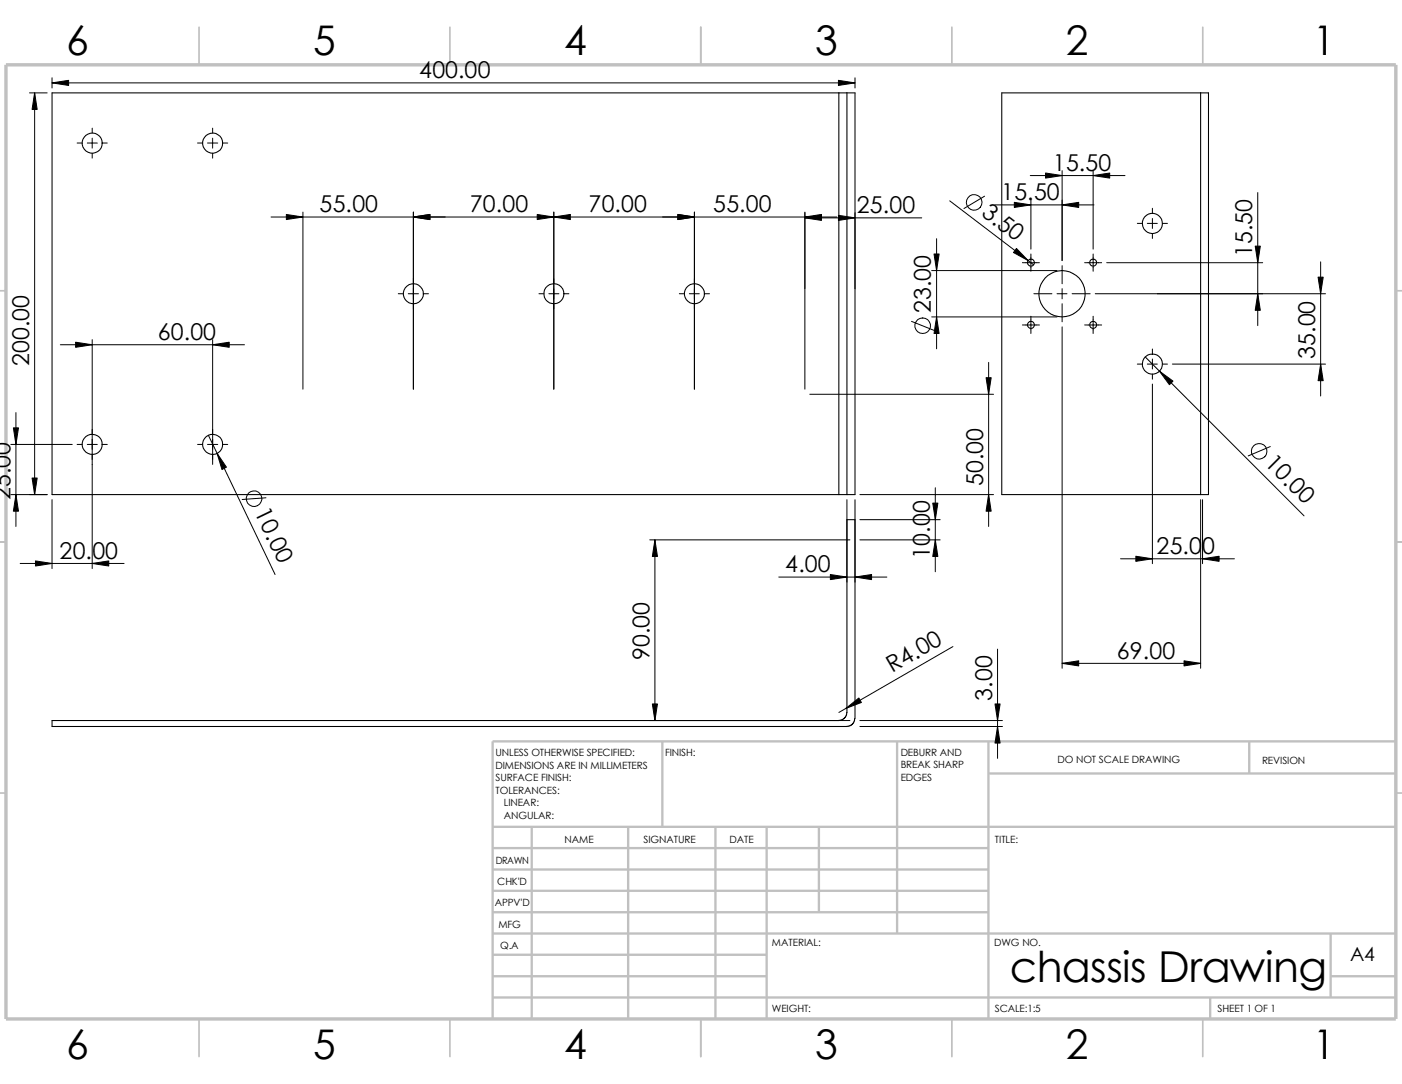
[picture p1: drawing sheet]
<svg xmlns="http://www.w3.org/2000/svg" width="279mm" height="216mm" viewBox="0 0 279 216" stroke-linecap="round" stroke-linejoin="round" font-family="sans-serif">
<g fill="none" stroke="#c0c0c0" stroke-width=".34">
<path d="M39.7 5.4v7.5M89.7 5.4v7.5M139.7 5.4v7.5M189.7 5.4v7.5M239.7 5.4v7.5M-.1 57.9h1.3M278.2 57.9h1.2M-.1 107.9h1.3M278.2 107.9h1.2M-.1 157.9h1.3M278.2 157.9h1.2M39.7 202.9v7.5"/>
<path d="M89.7 202.9v7.5M139.7 202.9v7.5M189.7 202.9v7.5M239.7 202.9v7.5"/>
</g>
<g fill="none" stroke="#c0c0c0" stroke-width=".47">
<path d="M132 147.7v17M178.8 147.7v38.2M197 147.7v55.2M197 154.1h81.2M249 147.7v6.4M278.2 147.7h-180v55.2M98.2 164.7h180M98.2 177.4h98.8M98.2 173.2h98.8M98.2 168.9h98.8M106 164.7v38.2M125.2 164.7v38.2"/>
<path d="M142.6 164.7v38.2M152.8 164.7v38.2M163.2 164.7v17M98.2 198.7h180M98.2 181.7h98.8M98.2 194.4h54.6M98.2 190.2h54.6M98.2 185.9h180M241.2 198.7v4.2M265.2 194.4h13M265.2 185.9v12.8"/>
</g>
<path d="M1.2 12.9h277v190h-277z" fill="none" stroke="#c0c0c0" stroke-width=".68" stroke-linecap="butt"/>
<g fill="none" stroke="#000" stroke-width=".21">
<path d="M167.2 18.5h1.6M167.2 18.5h-156.8v80h156.8M167.2 18.5v80M168.8 18.5h1.6v80h-1.6M168.8 18.5v80M239.3 18.5h1.5v80h-1.5M239.3 18.5v80M239.3 18.5h-39.7v80h39.7M167.2 98.5h1.6M170.3 143.1l-.1 .6-.4 .6-1 .4h-158.4v-1.2h157.1l.9-.6 .4-1v-38.4h1.6v39.6"/>
<circle cx="18.4" cy="28.5" r="1.99"/>
<circle cx="42.4" cy="28.5" r="1.99"/>
<circle cx="82.4" cy="58.5" r="1.99"/>
<circle cx="110.4" cy="58.5" r="2.01"/>
<circle cx="138.4" cy="58.5" r="1.99"/>
<circle cx="205.5" cy="52.3" r=".7"/>
<circle cx="211.7" cy="58.5" r="4.6"/>
<circle cx="217.9" cy="52.3" r=".7"/>
<circle cx="229.7" cy="44.5" r="2.02"/>
<circle cx="205.5" cy="64.7" r=".7"/>
<circle cx="217.9" cy="64.7" r=".7"/>
<circle cx="229.6" cy="72.5" r="1.99"/>
<circle cx="18.4" cy="88.5" r="1.99"/>
<circle cx="42.4" cy="88.5" r="1.99"/>
</g>
<g fill="none" stroke="#000" stroke-width=".2">
<path d="M5.9 18.5h3.5M6.9 18.5v80M10.4 15.5v2M10.4 16.5h160M170.4 15.5v2M15.4 28.5h1M17.4 28.5h2M18.4 25.5v1M18.4 27.5v2M18.4 30.5v1M20.4 28.5h1M39.4 28.5h1"/>
<path d="M41.4 28.5h2M42.4 25.5v1M42.4 27.5v2M42.4 30.5v1M44.4 28.5h1M196.2 39.1l-4.1 2.4M205.3 35h18.9M205.4 39.8v9.8M211.7 34v17.9M217.8 34v15.6M250.7 38.4v26.5M54 43.2h112.8"/>
<path d="M60.4 42.2v35.3M79.4 58.5h1M81.4 58.5h2M82.4 42.2v35.3M84.4 58.5h1M107.4 58.5h1M109.4 58.5h2M110.4 42.2v35.3M112.4 58.5h1M135.4 58.5h1M137.4 58.5h2M138.4 42.2v35.3"/>
<path d="M140.4 58.5h1M160.4 42.2v35.3M160.4 43.4h23.3M170.4 42.4v15.1M185.7 53.9h25M186.6 47.5v22M189.3 40l16.7 12.7M198.2 40.8h19.8M203.8 52.3h3.3M205.4 50.6v3.4M206 58.5h3.6M210.7 58.5h1.9"/>
<path d="M211.7 52.9v3.6M211.7 57.5v2M213.7 58.5h3.6M216.2 52.3h3.3M217.8 50.6v3.4M218.3 58.5h45.9M220.6 52.3h31M226.7 44.5h1M228.6 44.5h2M229.7 41.5v1M229.7 43.5v2M229.7 46.5v1"/>
<path d="M231.6 44.5h1.1M263.2 52.2v26.7M12 68.7h36.7M18.4 67.6v45.6M42.4 67.6v24.9M161.4 78.5h36.6M181.7 64l4.4 1.8M185.7 63.1h25M197 72.2v32.7M203.8 64.7h3.3M205.4 63v3.4M211.7 60.5v3.6"/>
<path d="M211.7 65.1v68M216.2 64.7h3.3M217.8 63v3.4M226.7 72.5h1M228.2 71.1l31.7 31.6M228.6 72.5h2M229.7 69.5v1M229.7 71.5v2M229.7 74.5v1M229.7 76.5v35.8M231.6 72.5h1.1M233.6 72.5h30.6"/>
<path d="M2.2 88.5h12.2M2.2 98.5h7.2M3.2 82.2v22.7M10.4 99.5v13.7M15.4 88.5h1M17.4 88.5h2M20.4 88.5h1M39.4 88.5h1M41.4 88.5h2M41.5 86.7l13.3 27.7M44.4 88.5h1M53 99.1l-4.7 .4"/>
<path d="M168.8 99.5v16.5M170.4 99.5v16.5M171.4 98.5h26.6M186.4 97.2v16.7M239.3 99.5v33.6M239.6 99.5v12.8M253.2 88.9l-4.4 1.9M4 112.2h20.7M129.5 107.5h39.9M130.5 107.5v36M155.2 114.9h21.5M171.4 107.5h16"/>
<path d="M171.4 103.5h16M223.3 111.3h22.7M189.9 128.8l-22.7 13.1M198.8 129.3v21.7M211.7 132.1h27.6M129.5 143.5h39.9M171.4 144.7h28.4M171.4 143.5h28.4"/>
<circle cx="194.1" cy="40.3" r="1.55"/>
<circle cx="183.9" cy="64.9" r="1.55"/>
<circle cx="50.6" cy="99.3" r="1.56"/>
<circle cx="250.9" cy="89.9" r="1.56"/>
</g>
<g fill="#000" stroke="#000" stroke-width=".2">
<path d="M6.9 18.5l.5 3.3h-1zM10.4 16.5l3.3-.5v1zM167.1 16l3.3 .5-3.3 .5zM208.4 34.5l3.3 .5-3.3 .5zM217.8 35l3.3-.5v1zM57.1 42.7l3.3 .5-3.3 .5zM82.4 43.2l3.3-.5v1zM110.4 43.2l3.3-.5v1zM107.1 42.7l3.3 .5-3.3 .5zM135.1 42.7l3.3 .5-3.3 .5zM160.4 43.4l3.3-.5v1zM160.4 43.2l3.3-.5v1z"/>
<path d="M167.1 42.9l3.3 .5-3.3 .5zM186.1 50.6h1.1l-.6 3.3zM202.6 49.5l2.3 2.4-2.9-1.6zM202.1 40.3l3.3 .5-3.3 .5zM211.7 40.8l3.3-.5v1zM250.1 49h1.1l-.5 3.3zM250.7 58.5l.5 3.3h-1.1zM262.7 55.2h1l-.5 3.3zM15.1 68.2l3.3 .5-3.3 .5zM42.4 68.7l3.3-.5v1zM186.6 63.1l.6 3.3h-1.1zM196.5 75.2h1l-.5 3.3z"/>
<path d="M231.1 73.9l2.7 2-.8 .7zM263.2 72.5l.5 3.3h-1zM3.2 98.5l.5 3.3h-1zM2.7 85.2h1l-.5 3.3zM6.4 95.2h1l-.5 3.3zM43.3 90.3l1.8 2.7-.9 .5zM197 98.5l.5 3.3h-1zM7.1 111.7l3.3 .5-3.3 .5zM18.4 112.2l3.3-.5v1zM130.5 107.5l.5 3.3h-1zM165.5 114.4l3.3 .5-3.3 .5zM170.4 114.9l3.3-.5v1z"/>
<path d="M186.4 107.5l.5 3.3h-1zM185.9 100.2h1l-.5 3.3zM226.4 110.8l3.3 .5-3.3 .5zM239.6 111.3l3.4-.5v1zM211.7 132.1l3.3-.5v1zM236 131.6l3.3 .5-3.3 .5zM130 140.2h1l-.5 3.3zM168.6 141.1l2.6-2.1 .5 .9zM198.3 140.2h1l-.5 3.3zM198.8 144.7l.5 3.3h-1z"/>
</g>
<text font-size="8.5" x="201.3" y="195.7">chassis Drawing</text>
<g font-size="8.1">
<text x="13.2" y="10.9">6</text>
<text x="62.4" y="10.9">5</text>
<text x="112.4" y="10.9">4</text>
<text x="162.4" y="10.9">3</text>
<text x="212.4" y="10.9">2</text>
<text x="261.7" y="10.9">1</text>
<text x="13.2" y="210.9">6</text>
<text x="62.4" y="210.9">5</text>
<text x="112.4" y="210.9">4</text>
<text x="162.4" y="210.9">3</text>
<text x="212.4" y="210.9">2</text>
<text x="261.7" y="210.9">1</text>
</g>
<g font-size="4.6">
<text x="83.5" y="15.6">400.00</text>
<text x="209.8" y="34">15.50</text>
<text x="199.5" y="39.9">15.50</text>
<text x="63.7" y="42.3">55.00</text>
<text x="93.6" y="42.3">70.00</text>
<text x="117.3" y="42.3">70.00</text>
<text x="142.1" y="42.3">55.00</text>
<text x="170.7" y="42.5">25.00</text>
<text x="195.4" y="42.8" transform="rotate(37 195.4 42.8)">3.50</text>
<text x="249.6" y="51.3" transform="rotate(-90 249.6 51.3)">15.50</text>
<text x="185.5" y="62.4" transform="rotate(-90 185.5 62.4)">23.00</text>
<text x="31.4" y="67.7">60.00</text>
<text x="262.1" y="71.5" transform="rotate(-90 262.1 71.5)">35.00</text>
<text x="5.8" y="73" transform="rotate(-90 5.8 73)">200.00</text>
<text x="251.8" y="92.5" transform="rotate(45 251.8 92.5)">10.0</text>
<text x="2.1" y="99.6" transform="rotate(-90 2.1 99.6)">25.00</text>
<text x="195.9" y="96.8" transform="rotate(-90 195.9 96.8)">50.00</text>
<text x="50.6" y="102.1" transform="rotate(64 50.6 102.1)">10.</text>
<text x="11.9" y="111.3">20.00</text>
<text x="185.3" y="111.3" transform="rotate(-90 185.3 111.3)">10.00</text>
<text x="230.5" y="110.4">25.00</text>
<text x="156.5" y="114">4.00</text>
<text x="129.4" y="131.5" transform="rotate(-90 129.4 131.5)">90.00</text>
<text x="222.6" y="131.2">69.00</text>
<text x="177.8" y="134.1" transform="rotate(-30 177.8 134.1)">R4.00</text>
<text x="197.7" y="139.6" transform="rotate(-90 197.7 139.6)">3.00</text>
</g>
<text font-size="3.9" x="269.1" y="191.5">A4</text>
<g font-size="2">
<text x="98.8" y="150.6">UNLESS OTHERWISE SPECIFIED:</text>
<text x="98.8" y="153.1">DIMENSIONS ARE IN MILLIMETERS</text>
<text x="98.8" y="155.6">SURFACE FINISH:</text>
<text x="132.5" y="150.6">FINISH:</text>
<text x="179.5" y="155.5">EDGES</text>
<text x="179.5" y="150.5">DEBURR AND</text>
<text x="179.5" y="153">BREAK SHARP</text>
<text x="210.8" y="151.9">DO NOT SCALE DRAWING</text>
<text x="251.5" y="152.1">REVISION</text>
<text x="98.8" y="158.1">TOLERANCES:</text>
<text x="100.4" y="160.6">LINEAR:</text>
<text x="100.4" y="163.1">ANGULAR:</text>
<text x="112.5" y="168">NAME</text>
<text x="128.2" y="167.9">SIGNATURE</text>
<text x="145.4" y="167.9">DATE</text>
<text x="198.3" y="167.9">TITLE:</text>
<text x="98.8" y="172.1">DRAWN</text>
<text x="99.1" y="176.3">CHK'D</text>
<text x="98.6" y="180.4">APPV'D</text>
<text x="99.3" y="184.8">MFG</text>
<text x="99.7" y="189">Q.A</text>
<text x="153.8" y="188.5">MATERIAL:</text>
<text x="198.1" y="188.5">DWG NO.</text>
<text x="153.8" y="201.5">WEIGHT:</text>
<text x="198.2" y="201.6">SCALE:1:5</text>
<text x="242.7" y="201.6">SHEET 1 OF 1</text>
</g>
</svg>
